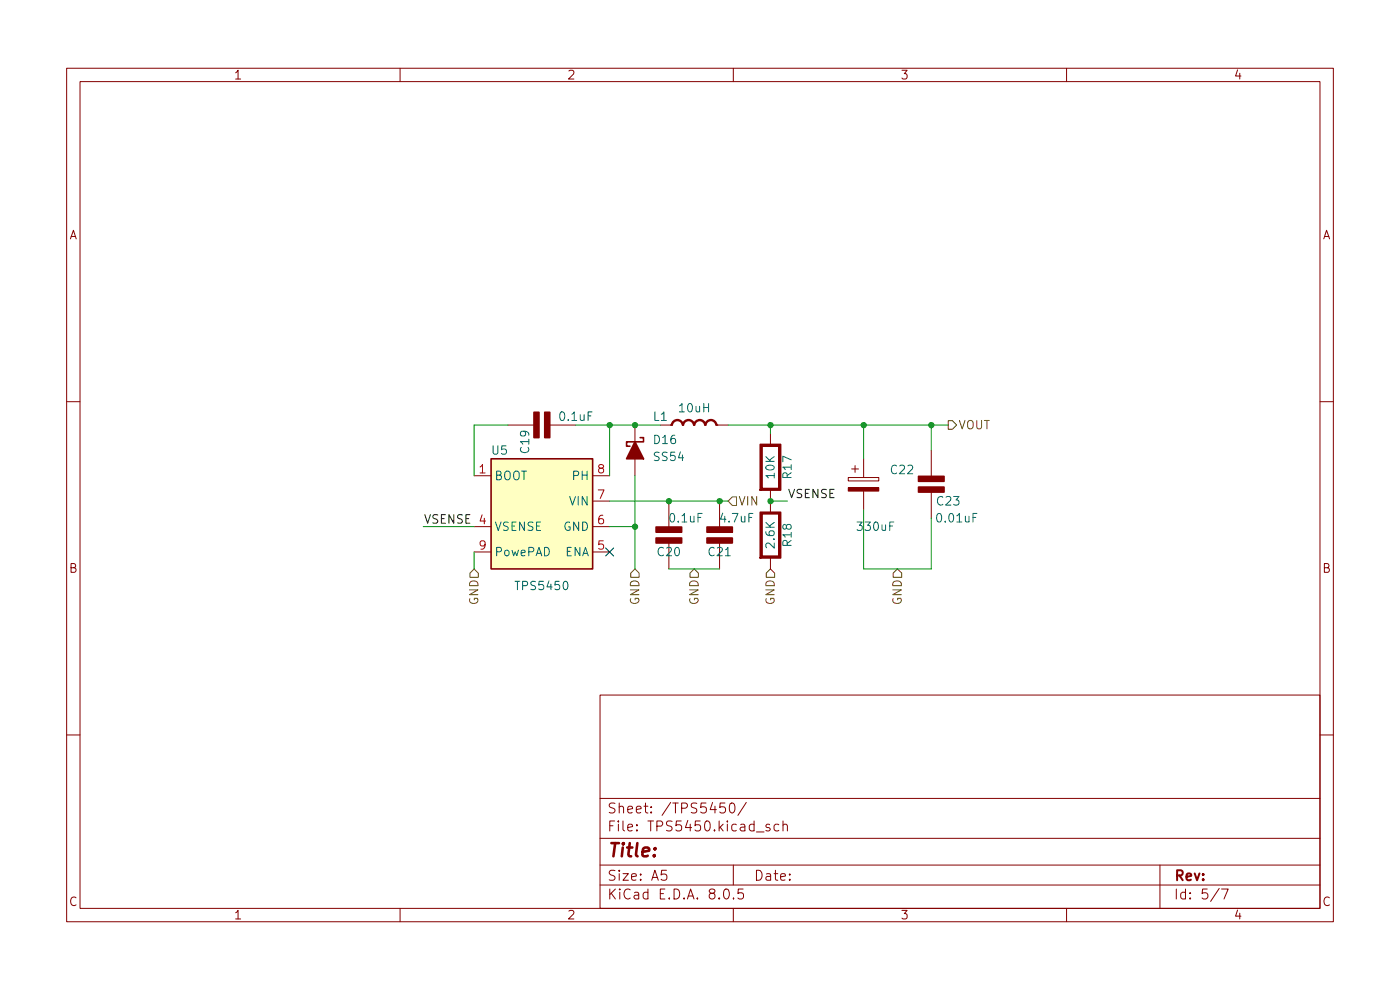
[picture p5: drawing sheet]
(kicad_sch
 (version 20231120)
 (generator "eeschema")
 (generator_version "8.0")
 (paper "A5")
 (lib_symbols
  (symbol "Device:C_Polarized"
   (pin_numbers hide)
   (pin_names
    (offset 0.254)) (exclude_from_sim no) (in_bom yes) (on_board yes)
   (property "Reference" "C" (at 0.635 2.54 0) (effects (font (size 1.27 1.27)) (justify left)))
   (property "Value" "C_Polarized" (at 0.635 -2.54 0) (effects (font (size 1.27 1.27)) (justify left)))
   (property "Footprint" "" (at 0.9652 -3.81 0) (effects (font (size 1.27 1.27)) (hide yes)))
   (property "Datasheet" "~" (at 0 0 0) (effects (font (size 1.27 1.27)) (hide yes)))
   (property "Description" "Polarized capacitor" (at 0 0 0) (effects (font (size 1.27 1.27)) (hide yes)))
   (symbol "C_Polarized_0_1"
    (rectangle (start -2.286 0.508) (end 2.286 1.016) (stroke (width 0) (type default)) (fill (type none)))
    (polyline (pts (xy -1.778 2.286) (xy -0.762 2.286)) (stroke (width 0) (type default)) (fill (type none)))
    (polyline (pts (xy -1.27 2.794) (xy -1.27 1.778)) (stroke (width 0) (type default)) (fill (type none)))
    (rectangle (start 2.286 -0.508) (end -2.286 -1.016) (stroke (width 0) (type default)) (fill (type outline))))
   (symbol "C_Polarized_1_1"
    (pin passive line (at 0 3.81 270) (length 2.794) (name "~" (effects (font (size 1.27 1.27)))) (number "1" (effects (font (size 1.27 1.27)))))
    (pin passive line (at 0 -3.81 90) (length 2.794) (name "~" (effects (font (size 1.27 1.27)))) (number "2" (effects (font (size 1.27 1.27)))))))
  (symbol "PCM_Diode_Schottky_AKL:SS54"
   (pin_numbers hide)
   (pin_names
    (offset 1.016) hide) (exclude_from_sim no) (in_bom yes) (on_board yes)
   (property "Reference" "D" (at 0 5.08 0) (effects (font (size 1.27 1.27))))
   (property "Value" "SS54" (at 0 2.54 0) (effects (font (size 1.27 1.27))))
   (property "Footprint" "PCM_Diode_SMD_AKL:D_SMC" (at 0 0 0) (effects (font (size 1.27 1.27)) (hide yes)))
   (property "Datasheet" "https://www.laro.com.pl/pdf/ss56.pdf" (at 0 0 0) (effects (font (size 1.27 1.27)) (hide yes)))
   (property "Description" "SMC Schottky diode, 40V, 5A, Alternate KiCAD Library" (at 0 0 0) (effects (font (size 1.27 1.27)) (hide yes)))
   (symbol "SS54_0_1"
    (polyline (pts (xy -1.27 0) (xy 1.27 0)) (stroke (width 0) (type default)) (fill (type none)))
    (polyline (pts (xy -1.27 -1.27) (xy -1.27 1.27) (xy 1.27 0) (xy -1.27 -1.27)) (stroke (width 0.254) (type default)) (fill (type outline)))
    (polyline (pts (xy 1.905 -0.762) (xy 1.905 -1.27) (xy 1.27 -1.27) (xy 1.27 1.27) (xy 0.635 1.27) (xy 0.635 0.762)) (stroke (width 0.254) (type default)) (fill (type none))))
   (symbol "SS54_0_2"
    (polyline (pts (xy -2.54 -2.54) (xy 2.54 2.54)) (stroke (width 0) (type default)) (fill (type none)))
    (polyline (pts (xy 0 1.778) (xy 1.778 0)) (stroke (width 0.254) (type default)) (fill (type none)))
    (polyline (pts (xy 0 1.778) (xy -0.381 1.397) (xy 0 1.016)) (stroke (width 0.254) (type default)) (fill (type none)))
    (polyline (pts (xy 1.778 0) (xy 2.159 0.381) (xy 1.778 0.762)) (stroke (width 0.254) (type default)) (fill (type none)))
    (polyline (pts (xy -0.889 -0.889) (xy -1.778 0) (xy 0.889 0.889) (xy 0 -1.778) (xy -0.889 -0.889)) (stroke (width 0.254) (type default)) (fill (type outline))))
   (symbol "SS54_1_1"
    (pin passive line (at 3.81 0 180) (length 2.54) (name "K" (effects (font (size 1.27 1.27)))) (number "1" (effects (font (size 1.27 1.27)))))
    (pin passive line (at -3.81 0 0) (length 2.54) (name "A" (effects (font (size 1.27 1.27)))) (number "2" (effects (font (size 1.27 1.27))))))
   (symbol "SS54_1_2"
    (pin passive line (at 2.54 2.54 180) (length 0) (name "K" (effects (font (size 1.27 1.27)))) (number "1" (effects (font (size 1.27 1.27)))))
    (pin passive line (at -2.54 -2.54 0) (length 0) (name "A" (effects (font (size 1.27 1.27)))) (number "2" (effects (font (size 1.27 1.27)))))))
  (symbol "PCM_Elektuur:C"
   (pin_numbers hide)
   (pin_names
    (offset 0) hide) (exclude_from_sim no) (in_bom yes) (on_board yes)
   (property "Reference" "C" (at 0.635 3.175 0) (effects (font (size 1.27 1.27)) (justify left)))
   (property "Value" "C" (at 0.635 -3.175 0) (effects (font (size 1.27 1.27)) (justify left)))
   (property "Footprint" "" (at 0 0 0) (effects (font (size 1.27 1.27)) (hide yes)))
   (property "Datasheet" "" (at 0 0 0) (effects (font (size 1.27 1.27)) (hide yes)))
   (property "Description" "capacitor, non-polarized/bipolar" (at 0 0 0) (effects (font (size 1.27 1.27)) (hide yes)))
   (property "Indicator" "+" (at -1.27 3.175 0) (effects (font (size 1.27 1.27)) (hide yes)))
   (property "Rating" "V" (at -0.635 -3.175 0) (effects (font (size 1.27 1.27)) (justify right) (hide yes)))
   (symbol "C_1_1"
    (rectangle (start -1.905 -0.4318) (end 1.905 -1.1938) (stroke (width 0.254) (type default)) (fill (type outline)))
    (rectangle (start -1.905 1.1938) (end 1.905 0.4318) (stroke (width 0.254) (type default)) (fill (type outline)))
    (pin passive line (at 0 5.08 270) (length 3.8862) (name "+" (effects (font (size 1.27 1.27)))) (number "1" (effects (font (size 1.27 1.27)))))
    (pin passive line (at 0 -5.08 90) (length 3.8862) (name "-" (effects (font (size 1.27 1.27)))) (number "2" (effects (font (size 1.27 1.27))))))
   (symbol "C_1_2"
    (polyline (pts (xy -1.905 -1.4986) (xy 1.905 -1.4986) (xy 1.905 -0.4318) (xy -1.905 -0.4318) (xy -1.905 -1.4986) (xy -1.8034 -1.397) (xy -1.8034 -0.5334) (xy 1.8034 -0.5334) (xy 1.8034 -1.397) (xy -1.8034 -1.397) (xy -1.905 -1.4986)) (stroke (width 0.254) (type default)) (fill (type outline)))
    (polyline (pts (xy -1.905 0.4318) (xy 1.905 0.4318) (xy 1.905 1.4986) (xy -1.905 1.4986) (xy -1.905 0.4318) (xy -1.8034 0.5334) (xy -1.8034 1.397) (xy 1.8034 1.397) (xy 1.8034 0.5334) (xy -1.8034 0.5334) (xy -1.905 0.4318)) (stroke (width 0.254) (type default)) (fill (type outline)))
    (pin passive line (at 0 5.08 270) (length 3.5814) (name "+" (effects (font (size 1.27 1.27)))) (number "1" (effects (font (size 1.27 1.27)))))
    (pin passive line (at 0 -5.08 90) (length 3.5814) (name "-" (effects (font (size 1.27 1.27)))) (number "2" (effects (font (size 1.27 1.27)))))))
  (symbol "PCM_Elektuur:L"
   (pin_numbers hide)
   (pin_names
    (offset 0) hide) (exclude_from_sim no) (in_bom yes) (on_board yes)
   (property "Reference" "L" (at 2.54 3.175 0) (effects (font (size 1.27 1.27)) (justify left)))
   (property "Value" "L" (at 2.54 -3.175 0) (effects (font (size 1.27 1.27)) (justify left)))
   (property "Footprint" "" (at 0 0 0) (effects (font (size 1.27 1.27)) (hide yes)))
   (property "Datasheet" "" (at 0 0 0) (effects (font (size 1.27 1.27)) (hide yes)))
   (property "Description" "coil/winding/inductor/choke/reactor" (at 0 0 0) (effects (font (size 1.27 1.27)) (hide yes)))
   (property "Indicator" "●" (at -0.127 2.54 0) (effects (font (size 0.635 0.635)) (hide yes)))
   (property "Rating" "A" (at -1.27 -3.175 0) (effects (font (size 1.27 1.27)) (justify right) (hide yes)))
   (symbol "L_1_0"
    (arc (start 0 -3.4036) (mid 0.762 -2.5146) (end 0 -1.6256) (stroke (width 0.254) (type default)) (fill (type none)))
    (arc (start 0 -3.302) (mid 0.6604 -2.5146) (end 0 -1.7272) (stroke (width 0.254) (type default)) (fill (type none)))
    (arc (start 0 -1.7272) (mid 0.762 -0.8382) (end 0 0.0508) (stroke (width 0.254) (type default)) (fill (type none)))
    (arc (start 0 -1.6256) (mid 0.6604 -0.8382) (end 0 -0.0508) (stroke (width 0.254) (type default)) (fill (type none)))
    (arc (start 0 -0.0508) (mid 0.762 0.8382) (end 0 1.7272) (stroke (width 0.254) (type default)) (fill (type none)))
    (polyline (pts (xy 0 -3.302) (xy 0 -3.5052)) (stroke (width 0.254) (type default)) (fill (type none)))
    (polyline (pts (xy 0 -1.6256) (xy 0 -1.7272)) (stroke (width 0.254) (type default)) (fill (type none)))
    (polyline (pts (xy 0 0.0508) (xy 0 -0.0508)) (stroke (width 0.254) (type default)) (fill (type none)))
    (polyline (pts (xy 0 1.7272) (xy 0 1.6256)) (stroke (width 0.254) (type default)) (fill (type none)))
    (polyline (pts (xy 0 3.5052) (xy 0 3.302)) (stroke (width 0.254) (type default)) (fill (type none)))
    (arc (start 0 0.0508) (mid 0.6604 0.8382) (end 0 1.6256) (stroke (width 0.254) (type default)) (fill (type none)))
    (arc (start 0 1.6256) (mid 0.762 2.5146) (end 0 3.4036) (stroke (width 0.254) (type default)) (fill (type none)))
    (arc (start 0 1.7272) (mid 0.6604 2.5146) (end 0 3.302) (stroke (width 0.254) (type default)) (fill (type none)))
    (pin passive line (at 0 5.08 270) (length 1.5748) (name "+" (effects (font (size 1.27 1.27)))) (number "1" (effects (font (size 1.27 1.27)))))
    (pin passive line (at 0 -5.08 90) (length 1.5748) (name "-" (effects (font (size 1.27 1.27)))) (number "2" (effects (font (size 1.27 1.27))))))
   (symbol "L_1_2"
    (rectangle (start 1.524 3.3782) (end 1.9812 -3.3782) (stroke (width 0.254) (type default)) (fill (type outline))))
   (symbol "L_1_3"
    (rectangle (start 1.524 -1.9304) (end 1.9812 -3.0988) (stroke (width 0.254) (type default)) (fill (type outline)))
    (rectangle (start 1.524 -0.254) (end 1.9812 -1.4224) (stroke (width 0.254) (type default)) (fill (type outline)))
    (rectangle (start 1.524 1.4224) (end 1.9812 0.254) (stroke (width 0.254) (type default)) (fill (type outline)))
    (rectangle (start 1.524 3.0988) (end 1.9812 1.9304) (stroke (width 0.254) (type default)) (fill (type outline)))))
  (symbol "PCM_Elektuur:R"
   (pin_numbers hide)
   (pin_names
    (offset 0) hide) (exclude_from_sim no) (in_bom yes) (on_board yes)
   (property "Reference" "R" (at 2.54 3.175 0) (effects (font (size 1.27 1.27)) (justify left)))
   (property "Value" "R" (at 0 0 90) (effects (font (size 1.27 1.27))))
   (property "Footprint" "" (at 0 0 0) (effects (font (size 1.27 1.27)) (hide yes)))
   (property "Datasheet" "" (at 0 0 0) (effects (font (size 1.27 1.27)) (hide yes)))
   (property "Description" "resistor" (at 0 0 0) (effects (font (size 1.27 1.27)) (hide yes)))
   (property "Indicator" "+" (at -3.175 3.175 0) (effects (font (size 1.27 1.27)) (hide yes)))
   (property "Rating" "W" (at 2.54 -3.175 0) (effects (font (size 1.27 1.27)) (justify left) (hide yes)))
   (symbol "R_1_1"
    (polyline (pts (xy -1.524 -3.429) (xy 1.524 -3.429) (xy 1.524 3.429) (xy -1.524 3.429) (xy -1.524 -3.429) (xy -1.27 -3.175) (xy -1.27 3.175) (xy 1.27 3.175) (xy 1.27 -3.175) (xy -1.27 -3.175) (xy -1.524 -3.429)) (stroke (width 0.254) (type default)) (fill (type outline)))
    (pin passive line (at 0 5.08 270) (length 1.651) (name "+" (effects (font (size 1.27 1.27)))) (number "1" (effects (font (size 1.27 1.27)))))
    (pin passive line (at 0 -5.08 90) (length 1.651) (name "-" (effects (font (size 1.27 1.27)))) (number "2" (effects (font (size 1.27 1.27))))))
   (symbol "R_1_2"
    (polyline (pts (xy -0.508 -3.429) (xy 1.524 -3.429) (xy 1.524 3.429) (xy -0.508 3.429) (xy -0.508 3.175) (xy 1.27 3.175) (xy 1.27 -3.175) (xy -0.508 -3.175) (xy -0.508 -3.429)) (stroke (width 0.254) (type default)) (fill (type outline)))
    (pin passive line (at 0 5.08 270) (length 1.651) (name "+" (effects (font (size 1.27 1.27)))) (number "1" (effects (font (size 1.27 1.27)))))
    (pin passive line (at 0 -5.08 90) (length 1.651) (name "-" (effects (font (size 1.27 1.27)))) (number "2" (effects (font (size 1.27 1.27))))))
   (symbol "R_1_3"
    (polyline (pts (xy 0 3.4798) (xy 0 3.2004) (xy 0.7112 2.794) (xy -1.1938 1.6764) (xy 0.7112 0.5588) (xy -1.1938 -0.5588) (xy 0.7112 -1.6764) (xy -1.1938 -2.794) (xy 0 -3.4798) (xy 0 -3.2004) (xy -0.7112 -2.794) (xy 1.1938 -1.6764) (xy -0.7112 -0.5588) (xy 1.1938 0.5588) (xy -0.7112 1.6764) (xy 1.1938 2.794) (xy 0 3.4798)) (stroke (width 0.254) (type default)) (fill (type outline)))
    (pin passive line (at 0 5.08 270) (length 1.6002) (name "+" (effects (font (size 1.27 1.27)))) (number "1" (effects (font (size 1.27 1.27)))))
    (pin passive line (at 0 -5.08 90) (length 1.6002) (name "-" (effects (font (size 1.27 1.27)))) (number "2" (effects (font (size 1.27 1.27))))))
   (symbol "R_1_4"
    (polyline (pts (xy 0 4.5466) (xy 0 4.2672) (xy 0.0508 4.2418) (xy 1.016 3.683) (xy -1.524 2.2098) (xy 1.016 0.7366) (xy -1.524 -0.7366) (xy 1.016 -2.2098) (xy -1.524 -3.683) (xy -0.0762 -4.5212) (xy 0 -4.5466) (xy 0 -4.2672) (xy -0.0508 -4.2418) (xy -1.016 -3.683) (xy 1.524 -2.2098) (xy -1.016 -0.7366) (xy 1.524 0.7366) (xy -1.016 2.2098) (xy 1.524 3.683) (xy 0.0762 4.5212) (xy 0 4.5466)) (stroke (width 0.254) (type default)) (fill (type outline)))
    (pin passive line (at 0 5.08 270) (length 0.5334) (name "+" (effects (font (size 1.27 1.27)))) (number "1" (effects (font (size 1.27 1.27)))))
    (pin passive line (at 0 -5.08 90) (length 0.5334) (name "-" (effects (font (size 1.27 1.27)))) (number "2" (effects (font (size 1.27 1.27)))))))
  (symbol "Regulator_Switching_Addition:TPS5450" (exclude_from_sim no) (in_bom yes) (on_board yes)
   (property "Reference" "U" (at 5.842 8.89 0) (effects (font (size 1.27 1.27))))
   (property "Value" "TPS5450" (at -0.508 9.144 0) (effects (font (size 1.27 1.27))))
   (property "Footprint" "Package_SO:SOIC-8-1EP_3.9x4.9mm_P1.27mm_EP2.29x3mm" (at -0.254 -16.51 0) (effects (font (size 1.27 1.27)) (hide yes)))
   (property "Datasheet" "https://www.ti.com.cn/cn/lit/ds/symlink/tps5450.pdf?ts=1731333510277" (at -0.254 -20.574 0) (effects (font (size 1.27 1.27)) (hide yes)))
   (property "Description" "5.5V 至 36V 输入 5A 500kHz 降压转换器" (at -0.762 -12.7 0) (effects (font (size 1.27 1.27)) (hide yes)))
   (symbol "TPS5450_0_0"
    (rectangle (start -7.62 7.62) (end 7.62 -8.89) (stroke (width 0.254) (type solid)) (fill (type background))))
   (symbol "TPS5450_1_1"
    (pin input line (at -10.16 5.08 0) (length 2.54) (name "BOOT" (effects (font (size 1.27 1.27)))) (number "1" (effects (font (size 1.27 1.27)))))
    (pin no_connect line (at -7.62 2.54 0) (length 2.54) hide (name "NC" (effects (font (size 1.27 1.27)))) (number "2" (effects (font (size 1.27 1.27)))))
    (pin no_connect line (at -7.62 0 0) (length 2.54) hide (name "NC" (effects (font (size 1.27 1.27)))) (number "3" (effects (font (size 1.27 1.27)))))
    (pin input line (at -10.16 -2.54 0) (length 2.54) (name "VSENSE" (effects (font (size 1.27 1.27)))) (number "4" (effects (font (size 1.27 1.27)))))
    (pin input line (at 10.16 -6.35 180) (length 2.54) (name "ENA" (effects (font (size 1.27 1.27)))) (number "5" (effects (font (size 1.27 1.27)))))
    (pin input line (at 10.16 -2.54 180) (length 2.54) (name "GND" (effects (font (size 1.27 1.27)))) (number "6" (effects (font (size 1.27 1.27)))))
    (pin input line (at 10.16 1.27 180) (length 2.54) (name "VIN" (effects (font (size 1.27 1.27)))) (number "7" (effects (font (size 1.27 1.27)))))
    (pin input line (at 10.16 5.08 180) (length 2.54) (name "PH" (effects (font (size 1.27 1.27)))) (number "8" (effects (font (size 1.27 1.27)))))
    (pin input line (at -10.16 -6.35 0) (length 2.54) (name "PowePAD" (effects (font (size 1.27 1.27)))) (number "9" (effects (font (size 1.27 1.27))))))))
 (junction
  (at 129.54 63.5)
  (diameter 0)
  (color 0 0 0 0))
 (junction
  (at 100.33 74.93)
  (diameter 0)
  (color 0 0 0 0))
 (junction
  (at 95.25 78.74)
  (diameter 0)
  (color 0 0 0 0))
 (junction
  (at 139.7 63.5)
  (diameter 0)
  (color 0 0 0 0))
 (junction
  (at 107.95 74.93)
  (diameter 0)
  (color 0 0 0 0))
 (junction
  (at 95.25 63.5)
  (diameter 0)
  (color 0 0 0 0))
 (junction
  (at 91.44 63.5)
  (diameter 0)
  (color 0 0 0 0))
 (junction
  (at 115.57 74.93)
  (diameter 0)
  (color 0 0 0 0))
 (junction
  (at 115.57 63.5)
  (diameter 0)
  (color 0 0 0 0))
 (no_connect
  (at 91.44 82.55))
 (wire
  (pts (xy 71.12 63.5) (xy 76.2 63.5))
  (stroke (width 0) (type default)))
 (wire
  (pts (xy 91.44 78.74) (xy 95.25 78.74))
  (stroke (width 0) (type default)))
 (wire
  (pts (xy 118.11 74.93) (xy 115.57 74.93))
  (stroke (width 0) (type default)))
 (wire
  (pts (xy 109.22 63.5) (xy 115.57 63.5))
  (stroke (width 0) (type default)))
 (wire
  (pts (xy 100.33 74.93) (xy 107.95 74.93))
  (stroke (width 0) (type default)))
 (wire
  (pts (xy 115.57 64.77) (xy 115.57 63.5))
  (stroke (width 0) (type default)))
 (wire
  (pts (xy 95.25 78.74) (xy 95.25 85.09))
  (stroke (width 0) (type default)))
 (wire
  (pts (xy 129.54 63.5) (xy 129.54 68.58))
  (stroke (width 0) (type default)))
 (wire
  (pts (xy 86.36 63.5) (xy 91.44 63.5))
  (stroke (width 0) (type default)))
 (wire
  (pts (xy 91.44 63.5) (xy 95.25 63.5))
  (stroke (width 0) (type default)))
 (wire
  (pts (xy 139.7 67.31) (xy 139.7 63.5))
  (stroke (width 0) (type default)))
 (wire
  (pts (xy 71.12 85.09) (xy 71.12 82.55))
  (stroke (width 0) (type default)))
 (wire
  (pts (xy 95.25 63.5) (xy 99.06 63.5))
  (stroke (width 0) (type default)))
 (wire
  (pts (xy 100.33 85.09) (xy 107.95 85.09))
  (stroke (width 0) (type default)))
 (wire
  (pts (xy 95.25 71.12) (xy 95.25 78.74))
  (stroke (width 0) (type default)))
 (wire
  (pts (xy 129.54 76.2) (xy 129.54 85.09))
  (stroke (width 0) (type default)))
 (wire
  (pts (xy 107.95 74.93) (xy 109.22 74.93))
  (stroke (width 0) (type default)))
 (wire
  (pts (xy 71.12 71.12) (xy 71.12 63.5))
  (stroke (width 0) (type default)))
 (wire
  (pts (xy 115.57 63.5) (xy 129.54 63.5))
  (stroke (width 0) (type default)))
 (wire
  (pts (xy 129.54 63.5) (xy 139.7 63.5))
  (stroke (width 0) (type default)))
 (wire
  (pts (xy 142.24 63.5) (xy 139.7 63.5))
  (stroke (width 0) (type default)))
 (wire
  (pts (xy 129.54 85.09) (xy 139.7 85.09))
  (stroke (width 0) (type default)))
 (wire
  (pts (xy 91.44 74.93) (xy 100.33 74.93))
  (stroke (width 0) (type default)))
 (wire
  (pts (xy 63.5 78.74) (xy 71.12 78.74))
  (stroke (width 0) (type default)))
 (wire
  (pts (xy 91.44 63.5) (xy 91.44 71.12))
  (stroke (width 0) (type default)))
 (wire
  (pts (xy 139.7 77.47) (xy 139.7 85.09))
  (stroke (width 0) (type default)))
 (label "VSENSE"
  (at 118.11 74.93 0)
  (fields_autoplaced yes)
  (effects (font (size 1.27 1.27)) (justify left bottom)))
 (label "VSENSE"
  (at 63.5 78.74 0)
  (fields_autoplaced yes)
  (effects (font (size 1.27 1.27)) (justify left bottom)))
 (hierarchical_label "GND"
  (shape input)
  (at 95.25 85.09 270)
  (fields_autoplaced yes)
  (effects (font (size 1.27 1.27)) (justify right)))
 (hierarchical_label "GND"
  (shape input)
  (at 115.57 85.09 270)
  (fields_autoplaced yes)
  (effects (font (size 1.27 1.27)) (justify right)))
 (hierarchical_label "GND"
  (shape input)
  (at 134.62 85.09 270)
  (fields_autoplaced yes)
  (effects (font (size 1.27 1.27)) (justify right)))
 (hierarchical_label "VIN"
  (shape input)
  (at 109.22 74.93 0)
  (fields_autoplaced yes)
  (effects (font (size 1.27 1.27)) (justify left)))
 (hierarchical_label "GND"
  (shape input)
  (at 104.14 85.09 270)
  (fields_autoplaced yes)
  (effects (font (size 1.27 1.27)) (justify right)))
 (hierarchical_label "GND"
  (shape input)
  (at 71.12 85.09 270)
  (fields_autoplaced yes)
  (effects (font (size 1.27 1.27)) (justify right)))
 (hierarchical_label "VOUT"
  (shape output)
  (at 142.24 63.5 0)
  (fields_autoplaced yes)
  (effects (font (size 1.27 1.27)) (justify left)))
 (symbol
  (lib_id "PCM_Elektuur:C")
  (at 139.7 72.39 180)
  (unit 1)
  (exclude_from_sim no)
  (in_bom yes)
  (on_board yes)
  (dnp no)
  (property "Reference" "C23" (at 142.24 74.93 0) (effects (font (size 1.27 1.27))))
  (property "Value" "0.01uF" (at 143.51 77.47 0) (effects (font (size 1.27 1.27))))
  (property "Footprint" "Capacitor_SMD:C_0603_1608Metric_Pad1.08x0.95mm_HandSolder" (at 139.7 72.39 0) (effects (font (size 1.27 1.27)) (hide yes)))
  (property "Datasheet" "" (at 139.7 72.39 0) (effects (font (size 1.27 1.27)) (hide yes)))
  (property "Description" "capacitor, non-polarized/bipolar" (at 139.7 72.39 0) (effects (font (size 1.27 1.27)) (hide yes)))
  (property "Indicator" "+" (at 140.97 75.565 0) (effects (font (size 1.27 1.27)) (hide yes)))
  (property "Rating" "V" (at 140.335 69.215 0) (effects (font (size 1.27 1.27)) (justify right) (hide yes)))
  (pin "1")
  (pin "2"))
 (symbol
  (lib_id "Regulator_Switching_Addition:TPS5450")
  (at 81.28 76.2 0)
  (unit 1)
  (exclude_from_sim no)
  (in_bom yes)
  (on_board yes)
  (dnp no)
  (property "Reference" "U5" (at 74.93 67.31 0) (effects (font (size 1.27 1.27))))
  (property "Value" "TPS5450" (at 81.28 87.63 0) (effects (font (size 1.27 1.27))))
  (property "Footprint" "Package_SO:SOIC-8-1EP_3.9x4.9mm_P1.27mm_EP2.29x3mm" (at 81.026 92.71 0) (effects (font (size 1.27 1.27)) (hide yes)))
  (property "Datasheet" "https://www.ti.com.cn/cn/lit/ds/symlink/tps5450.pdf?ts=1731333510277" (at 81.026 96.774 0) (effects (font (size 1.27 1.27)) (hide yes)))
  (property "Description" "5.5V 至 36V 输入 5A 500kHz 降压转换器" (at 80.518 88.9 0) (effects (font (size 1.27 1.27)) (hide yes)))
  (pin "4")
  (pin "9")
  (pin "1")
  (pin "3")
  (pin "6")
  (pin "8")
  (pin "2")
  (pin "5")
  (pin "7"))
 (symbol
  (lib_id "PCM_Elektuur:C")
  (at 100.33 80.01 180)
  (unit 1)
  (exclude_from_sim no)
  (in_bom yes)
  (on_board yes)
  (dnp no)
  (property "Reference" "C20" (at 100.33 82.55 0) (effects (font (size 1.27 1.27))))
  (property "Value" "0.1uF" (at 102.87 77.47 0) (effects (font (size 1.27 1.27))))
  (property "Footprint" "Capacitor_SMD:C_0603_1608Metric_Pad1.08x0.95mm_HandSolder" (at 100.33 80.01 0) (effects (font (size 1.27 1.27)) (hide yes)))
  (property "Datasheet" "" (at 100.33 80.01 0) (effects (font (size 1.27 1.27)) (hide yes)))
  (property "Description" "capacitor, non-polarized/bipolar" (at 100.33 80.01 0) (effects (font (size 1.27 1.27)) (hide yes)))
  (property "Indicator" "+" (at 101.6 83.185 0) (effects (font (size 1.27 1.27)) (hide yes)))
  (property "Rating" "V" (at 100.965 76.835 0) (effects (font (size 1.27 1.27)) (justify right) (hide yes)))
  (pin "1")
  (pin "2"))
 (symbol
  (lib_id "PCM_Elektuur:R")
  (at 115.57 80.01 0)
  (unit 1)
  (exclude_from_sim no)
  (in_bom yes)
  (on_board yes)
  (dnp no)
  (property "Reference" "R18" (at 118.11 80.01 90) (effects (font (size 1.27 1.27))))
  (property "Value" "2.6K" (at 115.57 80.01 90) (effects (font (size 1.27 1.27))))
  (property "Footprint" "PCM_Resistor_SMD_AKL:R_0603_1608Metric_Pad0.98x0.95mm_HandSolder" (at 115.57 80.01 0) (effects (font (size 1.27 1.27)) (hide yes)))
  (property "Datasheet" "" (at 115.57 80.01 0) (effects (font (size 1.27 1.27)) (hide yes)))
  (property "Description" "resistor" (at 115.57 80.01 0) (effects (font (size 1.27 1.27)) (hide yes)))
  (property "Indicator" "+" (at 112.395 76.835 0) (effects (font (size 1.27 1.27)) (hide yes)))
  (property "Rating" "W" (at 118.11 83.185 0) (effects (font (size 1.27 1.27)) (justify left) (hide yes)))
  (pin "2")
  (pin "1"))
 (symbol
  (lib_id "PCM_Diode_Schottky_AKL:SS54")
  (at 95.25 67.31 90)
  (unit 1)
  (exclude_from_sim no)
  (in_bom yes)
  (on_board yes)
  (dnp no)
  (fields_autoplaced yes)
  (property "Reference" "D16" (at 97.79 65.7224 90) (effects (font (size 1.27 1.27)) (justify right)))
  (property "Value" "SS54" (at 97.79 68.2624 90) (effects (font (size 1.27 1.27)) (justify right)))
  (property "Footprint" "Diode_SMD:D_SMA_Handsoldering" (at 95.25 67.31 0) (effects (font (size 1.27 1.27)) (hide yes)))
  (property "Datasheet" "https://www.laro.com.pl/pdf/ss56.pdf" (at 95.25 67.31 0) (effects (font (size 1.27 1.27)) (hide yes)))
  (property "Description" "SMC Schottky diode, 40V, 5A, Alternate KiCAD Library" (at 95.25 67.31 0) (effects (font (size 1.27 1.27)) (hide yes)))
  (pin "2")
  (pin "1"))
 (symbol
  (lib_id "PCM_Elektuur:C")
  (at 107.95 80.01 180)
  (unit 1)
  (exclude_from_sim no)
  (in_bom yes)
  (on_board yes)
  (dnp no)
  (property "Reference" "C21" (at 107.95 82.55 0) (effects (font (size 1.27 1.27))))
  (property "Value" "4.7uF" (at 110.49 77.47 0) (effects (font (size 1.27 1.27))))
  (property "Footprint" "Capacitor_SMD:C_0603_1608Metric_Pad1.08x0.95mm_HandSolder" (at 107.95 80.01 0) (effects (font (size 1.27 1.27)) (hide yes)))
  (property "Datasheet" "" (at 107.95 80.01 0) (effects (font (size 1.27 1.27)) (hide yes)))
  (property "Description" "capacitor, non-polarized/bipolar" (at 107.95 80.01 0) (effects (font (size 1.27 1.27)) (hide yes)))
  (property "Indicator" "+" (at 109.22 83.185 0) (effects (font (size 1.27 1.27)) (hide yes)))
  (property "Rating" "V" (at 108.585 76.835 0) (effects (font (size 1.27 1.27)) (justify right) (hide yes)))
  (pin "1")
  (pin "2"))
 (symbol
  (lib_id "PCM_Elektuur:L")
  (at 104.14 63.5 90)
  (unit 1)
  (exclude_from_sim no)
  (in_bom yes)
  (on_board yes)
  (dnp no)
  (property "Reference" "L1" (at 99.06 62.23 90) (effects (font (size 1.27 1.27))))
  (property "Value" "10uH" (at 104.14 60.96 90) (effects (font (size 1.27 1.27))))
  (property "Footprint" "PCM_Inductor_SMD_Handsoldering_AKL:L_6.3x6.3_H3" (at 104.14 63.5 0) (effects (font (size 1.27 1.27)) (hide yes)))
  (property "Datasheet" "" (at 104.14 63.5 0) (effects (font (size 1.27 1.27)) (hide yes)))
  (property "Description" "coil/winding/inductor/choke/reactor" (at 104.14 63.5 0) (effects (font (size 1.27 1.27)) (hide yes)))
  (property "Indicator" "●" (at 101.6 63.627 0) (effects (font (size 0.635 0.635)) (hide yes)))
  (property "Rating" "A" (at 107.315 64.77 0) (effects (font (size 1.27 1.27)) (justify right) (hide yes)))
  (pin "1")
  (pin "2"))
 (symbol
  (lib_id "PCM_Elektuur:R")
  (at 115.57 69.85 0)
  (unit 1)
  (exclude_from_sim no)
  (in_bom yes)
  (on_board yes)
  (dnp no)
  (property "Reference" "R17" (at 118.11 69.85 90) (effects (font (size 1.27 1.27))))
  (property "Value" "10K" (at 115.57 69.85 90) (effects (font (size 1.27 1.27))))
  (property "Footprint" "PCM_Resistor_SMD_AKL:R_0603_1608Metric_Pad0.98x0.95mm_HandSolder" (at 115.57 69.85 0) (effects (font (size 1.27 1.27)) (hide yes)))
  (property "Datasheet" "" (at 115.57 69.85 0) (effects (font (size 1.27 1.27)) (hide yes)))
  (property "Description" "resistor" (at 115.57 69.85 0) (effects (font (size 1.27 1.27)) (hide yes)))
  (property "Indicator" "+" (at 112.395 66.675 0) (effects (font (size 1.27 1.27)) (hide yes)))
  (property "Rating" "W" (at 118.11 73.025 0) (effects (font (size 1.27 1.27)) (justify left) (hide yes)))
  (pin "2")
  (pin "1"))
 (symbol
  (lib_id "Device:C_Polarized")
  (at 129.54 72.39 0)
  (unit 1)
  (exclude_from_sim no)
  (in_bom yes)
  (on_board yes)
  (dnp no)
  (property "Reference" "C22" (at 133.35 70.2309 0) (effects (font (size 1.27 1.27)) (justify left)))
  (property "Value" "330uF" (at 128.27 78.74 0) (effects (font (size 1.27 1.27)) (justify left)))
  (property "Footprint" "Capacitor_Tantalum_SMD:CP_EIA-6032-15_Kemet-U_Pad2.25x2.35mm_HandSolder" (at 130.5052 76.2 0) (effects (font (size 1.27 1.27)) (hide yes)))
  (property "Datasheet" "~" (at 129.54 72.39 0) (effects (font (size 1.27 1.27)) (hide yes)))
  (property "Description" "Polarized capacitor" (at 129.54 72.39 0) (effects (font (size 1.27 1.27)) (hide yes)))
  (pin "2")
  (pin "1"))
 (symbol
  (lib_id "PCM_Elektuur:C")
  (at 81.28 63.5 90)
  (unit 1)
  (exclude_from_sim no)
  (in_bom yes)
  (on_board yes)
  (dnp no)
  (property "Reference" "C19" (at 78.74 66.04 0) (effects (font (size 1.27 1.27))))
  (property "Value" "0.1uF" (at 86.36 62.23 90) (effects (font (size 1.27 1.27))))
  (property "Footprint" "Capacitor_SMD:C_0603_1608Metric_Pad1.08x0.95mm_HandSolder" (at 81.28 63.5 0) (effects (font (size 1.27 1.27)) (hide yes)))
  (property "Datasheet" "" (at 81.28 63.5 0) (effects (font (size 1.27 1.27)) (hide yes)))
  (property "Description" "capacitor, non-polarized/bipolar" (at 81.28 63.5 0) (effects (font (size 1.27 1.27)) (hide yes)))
  (property "Indicator" "+" (at 78.105 64.77 0) (effects (font (size 1.27 1.27)) (hide yes)))
  (property "Rating" "V" (at 84.455 64.135 0) (effects (font (size 1.27 1.27)) (justify right) (hide yes)))
  (pin "1")
  (pin "2")))
